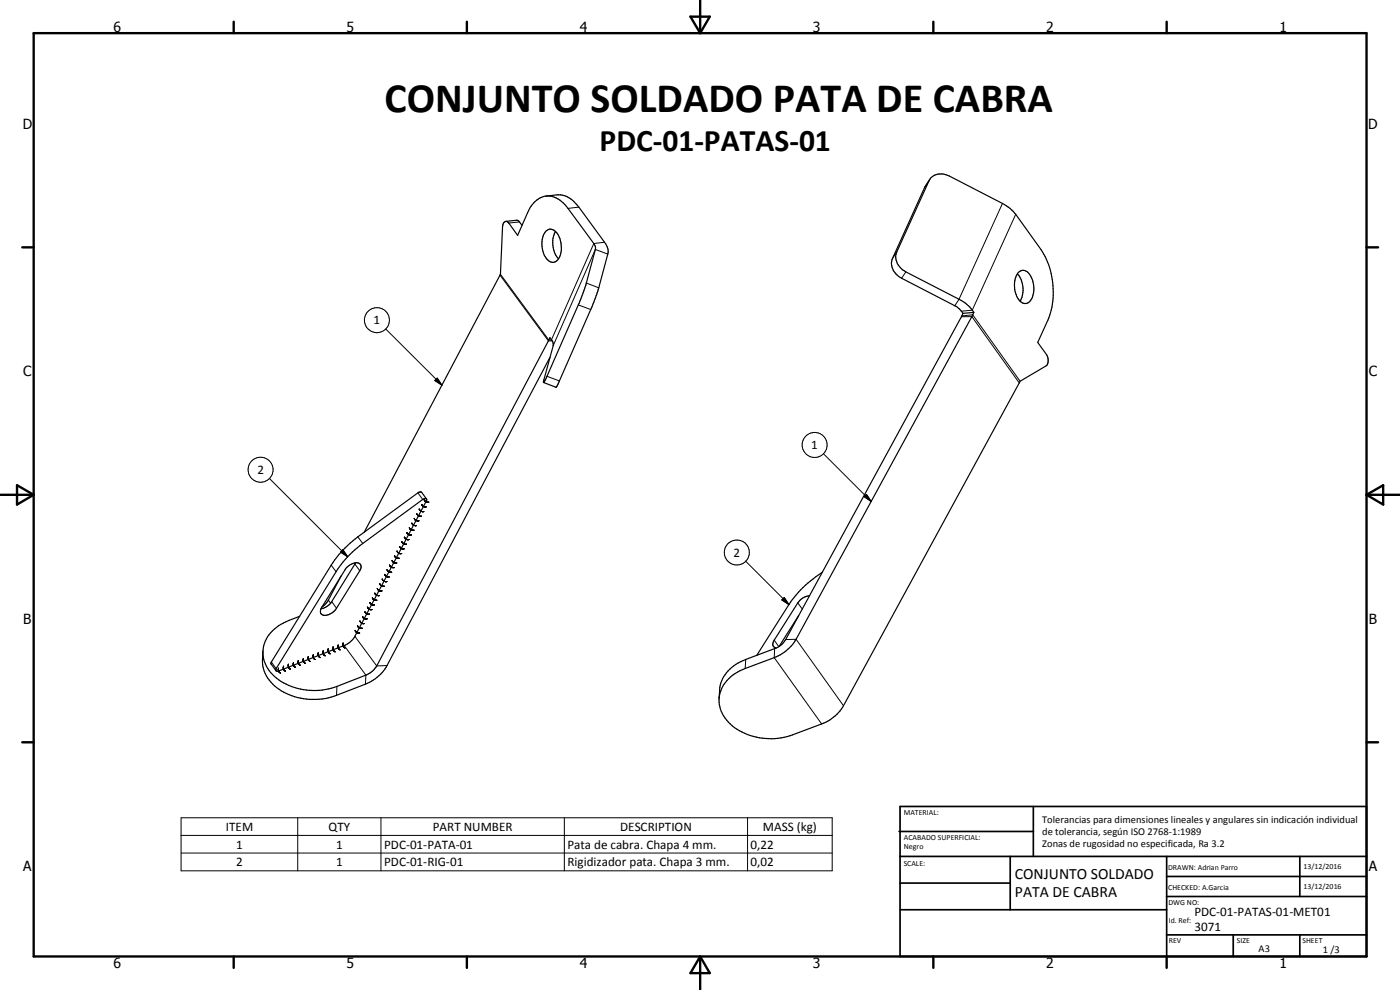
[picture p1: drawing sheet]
<svg xmlns="http://www.w3.org/2000/svg" width="420mm" height="297mm" viewBox="0 0 420 297" stroke-linecap="round" stroke-linejoin="round" font-family="sans-serif">
<g fill="none" stroke="#000" stroke-width=".35">
<path d="M163.9 58.8a9.2 9.2 0 0 1 5.3-.1 8.7 8.7 0 0 1 4.5 3.4l7.7 10.6a4 4 0 0 1 1 3.5l-3 11.2-1.2 3.3-10.9 24.9-.4 .6-3.8-1.4M279 53.8l-1.5 2.4-9.6 21.3a4.8 4.8 0 0 0 2.7 6l16.4 8.4 1 .9 1 1.2M279.2 53.5a4.6 4.6 0 0 1 5.7-.7l16 8.2 2.2 1.5 1.7 1.8 7.7 10.6a23.6 23.6 0 0 1 2 21.2l-3.1 6.6 2.7 3.7a2.74 2.74 0 0 1-.2 3.4l-7.8 4.6-53 97.4a12.4 12.4 0 0 1-6.5 5.4l-8.7 3.3a18.7 18.7 0 0 1-19.3-3.8 9.1 9.1 0 0 1 2-14.6l3-1.5 8.8-3.3a12.9 12.9 0 0 0 6.5-5.5l53.4-98.1-1.3-1.6-2.6-2-16.5-8.5a4.9 4.9 0 0 1-2.8-6zM151.8 66.4l3.4-.3 .5 .3 1 1.2M163.8 69.4a2.24 2.24 0 0 1 3.6 .9 6.8 6.8 0 0 1-.5 8.1 2.32 2.32 0 0 1-3.3-1.4 7.2 7.2 0 0 1 .2-7.6zM166.7 69.5a7.5 7.5 0 0 0 .9 8.1M289 94l-53.2 97.9a6.1 6.1 0 0 1-3.3 2.7l-8.7 3.3a11.5 11.5 0 0 0-7.8 8.4l-.2 3.4M292.3 93.7l-3.3 .3M305.3 82.2a7.4 7.4 0 0 1 .8 8.1M305.6 81.7a2.17 2.17 0 0 1 3.6 1 7 7 0 0 1-.3 7.9 2.34 2.34 0 0 1-3.6-1.3 7.3 7.3 0 0 1 .3-7.6zM163.1 114.8l.8-1.2 10.4-23.9 1.5-4.1 2.9-11.1v-.5l-.5-.9-7.7-10.6a7.1 7.1 0 0 0-7.4-3.5 8.1 8.1 0 0 0-4.8 4.9l-2.9 6.7-2.7-3.7a.88 .88 0 0 0-.9-.5 .88 .88 0 0 0-.8 .7l-.2 .9-.6 14.3-40.9 77.4M163.1 114.8l3-11.3-.2-.9-.9-1.3-51.9 98.5a6.6 6.6 0 0 1-3.3 2.8l-8.7 3.4a18.7 18.7 0 0 1-19.9-4.2 9.2 9.2 0 0 1 2.4-14.1l3-1.5 3.3-1.3"/>
<path d="M165 107.2l-48.8 92.5a12.7 12.7 0 0 1-6.5 5.6l-8.7 3.3a18.3 18.3 0 0 1-19.7-4 9.3 9.3 0 0 1-2.5-6.5l.1-2.7M128 149.7l-1.5-2h-.9l-18.2 13.4a32.8 32.8 0 0 0-8 8.5l-18 29-.1 .5 1.5 2.2M102.4 172.8l-4 7.6-1.8 1.7M104 170.3a3.5 3.5 0 0 1 4-1.1l.4 .6-.2 1.1-7.2 11.6a3.6 3.6 0 0 1-4.5 1.8l-.3-.6 .2-1.2zM104.3 167l3.7-3.3 18.9-13.8 .8-.3 .3 .2v.5l-21.5 40.6a6.2 6.2 0 0 1-3.2 2.8l-19.7 7.6a.51 .51 0 0 1-.7 0 .51 .51 0 0 1 0-.7l18.4-29.8zM106.7 168.9l-7.1 11.6a4.7 4.7 0 0 1-3.3 2.1M242.9 178.8a4.7 4.7 0 0 0-3.5 2.1l-7 11.2a1.41 1.41 0 0 0 .5 2.3M246.8 171.7a32.7 32.7 0 0 0-10 9.7l-9.7 15.2M239.7 184.7l-5.9 9.2"/>
</g>
<g fill="none" stroke="#000" stroke-width=".3">
<path d="M278.8 54.3l-1.3 1.9M155.9 66.6l-3.2 .3M173.7 62.1l-3.2 .4M181.4 72.7l-3.2 .4-12.7 28.9h-.8l-14.5-19.7M182.4 76.2l-3.7-1.4-12.7 28.9M269.1 75.6l-1.2 1.9M300.9 61l-13.1 28.8-1.3 1.9M304.8 64.3l-13 28.7-3.3 .4M115.8 98.7l16.8 16.9M150.1 82.5l14.5 19.8h1.1M173.6 91.5l3.7 1.4M176 84.9l3.7 1.5"/>
<path d="M271.9 81.6l-1.3 1.9M288.5 95h3.2l14.2 19.9M288.7 94.8l3.2-.4 14.2 20M130.5 114.2l.7-.7 1.4 2.1zM131.2 113.5l1.4 2.1-2.1-1.4zM164.2 112.9l3.7 1.4M247.1 136.1l14.3 14.4M80.8 143.6l23.5 23.4M122.1 159.8l.7 .6 .7 .1M122.8 158.4l.7 .6 .7 .1M123.6 157l.6 .6 .8 .1M124.3 155.5l.5 .6 .9 .2"/>
<path d="M125 154.1l.5 .6 .9 .2M125.4 147.9l1.5 2M125.8 152.7l.5 .6 .9 .2M126.6 151.3l.4 .6 .9 .2M127.3 149.9l.4 .6 1 .2M259.3 149l.7-.7 1.4 2.2zM99.4 169.6l1.5 1.9M102.9 164.9l1.4 2.1-2.1-1.3zM106.5 169.2l1.5 2M107.4 161.1l1.5 2M111.7 179.4l.5 .5 .9 .2M112.5 178l.6 .6 .8 .1"/>
<path d="M113.2 176.6l.7 .6 .7 .1M113.9 175.1l.5 .6 .9 .2M114.7 173.7l.4 .6 1 .2M115.4 172.3l.5 .6 .9 .2M116.2 170.9l.4 .6 .9 .2M116.9 169.5l.7 .7 .7 .1M117.7 168.1l.6 .7 .8 .1M118.4 166.8a1.28 1.28 0 0 0 1.4 .7M119.2 165.4l.6 .6 .8 .1M119.9 164l.7 .6 .7 .1M120.6 162.6l.5 .5 .9 .2M121.4 161.2l.6 .6 .8 .1"/>
<path d="M223.8 168.4l13 13M235.4 179.3l1.4 2.1-2.2-1.4zM81.4 198.6l1.5 2M85.1 199.9a1.07 1.07 0 0 0 .6 1.5M86.6 199.3v.8l.6 .7M88.1 198.8l-.1 .7 .6 .7M89.6 198.2v.9l.5 .5M91 197.6v.7l.6 .8M92.5 197l.1 1 .5 .5M94.1 196.4v1l.5 .5M95.5 195.9v.7l.6 .7M97 195.3v.7l.6 .8"/>
<path d="M98.5 194.7a1.14 1.14 0 0 0 .6 1.5M98.5 180l.7 1M99.6 180.5l1.4 2M100 194.1v1l.6 .5M101.5 193.5v.8l.6 .7M103 193v.9l.5 .5M103.3 193.7l6.5 8.9-.1 2.7M106.5 190.9l6.6 8.9 3.1-.1M106.6 189.1l.6 .8h.7M107.3 187.7l.4 .6 1 .2M108 186.4a1.13 1.13 0 0 0 1.4 .7M108.8 185l.5 .5 .9 .2"/>
<path d="M109.5 183.6l.5 .5 .9 .2M110.3 182.2l.4 .6 1 .1M111 180.8l.7 .6 .7 .1M223.8 197.9l-.2 2.7M232.4 192.1l1.3 1.9M232.5 194.6l-.1 2.7 14.2 19.9M234.6 180l.8-.7 1.4 2.1zM235.8 191.9l3.1-.1 14.2 20M239.4 180.9l1.4 1.9M83.6 200.5v.9l.6 .6M101.1 206l-.1 2.6M54.3 245.4h195.5v15.9h-195.5z"/>
<path d="M54.3 250.7h195.5M54.3 255.9h195.5M89.4 245.4v15.9M114.3 245.4v15.9M169.4 245.4v15.9M224.4 245.4v15.9"/>
<circle cx="113.1" cy="96.1" r="3.7"/>
<circle cx="244.5" cy="133.5" r="3.7"/>
<circle cx="78.2" cy="140.9" r="3.7"/>
<circle cx="221.1" cy="165.8" r="3.7"/>
</g>
<g fill="none" stroke="#000" stroke-width=".71">
<path d="M10.1 9.9h400v277.1h-400zM70.1 6.5v3.4M140.1 6.5v3.4M207.2 5h5.8l-2.9 4.9zM210.1 0v9.9M280.1 6.5v3.4M350.1 6.5v3.4M6.7 74.2h3.4M410.1 74.2h3.5M.1 148.5h10M5.1 145.6l5 2.9-5 2.9zM410.1 148.5h10"/>
<path d="M410.1 148.5l5-2.9v5.8zM6.7 222.7h3.4M410.1 222.7h3.5M70.1 287v3.4M140.1 287v3.4M210.1 287v10M210.1 287l2.9 5h-5.8zM280.1 287v3.4M350.1 287v3.4"/>
</g>
<g fill="none" stroke="#000" stroke-width=".51">
<path d="M269.8 249.5h40.3M270.1 242h140v45h-140zM270.1 257h140M303.2 257v16M310.1 242v15M350.1 257v30M390.1 257v12M270.1 265h33.1M270.1 273h80M350.1 269h60M350.1 263h60M350.1 280.5h60"/>
<path d="M370.1 280.5v6.5M390.1 280.5v6.5"/>
</g>
<path d="M131.2 113.5l1.4 2.1-2.1-1.4zM259.3 149l.7-.7 1.4 2.2zM102.9 164.9l1.4 2.1-2.1-1.3zM235.4 179.3l1.4 2.1-2.2-1.4z" fill="#000"/>
<text font-size="12.6" x="115.4" y="33.5">CONJUNTO SOLDADO PATA DE CABRA</text>
<text font-size="9.4" x="179.9" y="45.3">PDC-01-PATAS-01</text>
<g font-size="4.7">
<text x="304.6" y="263.8">CONJUNTO SOLDADO</text>
<text x="304.6" y="269.2">PATA DE CABRA</text>
</g>
<g font-size="4.2">
<text x="34" y="9.6">6</text>
<text x="104" y="9.6">5</text>
<text x="174" y="9.6">4</text>
<text x="244" y="9.6">3</text>
<text x="314" y="9.6">2</text>
<text x="384" y="9.6">1</text>
<text x="6.8" y="38.7">D</text>
<text x="410.6" y="38.7">D</text>
<text x="7" y="112.9">C</text>
<text x="410.8" y="112.9">C</text>
<text x="7" y="187.1">B</text>
<text x="410.8" y="187.1">B</text>
<text x="7" y="261.4">A</text>
<text x="410.8" y="261.4">A</text>
<text x="34" y="290.4">6</text>
<text x="104" y="290.4">5</text>
<text x="174" y="290.4">4</text>
<text x="244" y="290.4">3</text>
<text x="314" y="290.4">2</text>
<text x="384" y="290.4">1</text>
</g>
<g font-size="3.9">
<text x="112.1" y="97.3">1</text>
<text x="243.5" y="134.8">1</text>
<text x="77.2" y="142.2">2</text>
<text x="220.2" y="167">2</text>
<text x="67.8" y="249.3">ITEM</text>
<text x="98.6" y="249.3">QTY</text>
<text x="129.9" y="249.3">PART NUMBER</text>
<text x="186.1" y="249.3">DESCRIPTION</text>
<text x="229" y="249.4">MASS (kg)</text>
<text x="70.9" y="254.6">1</text>
<text x="100.9" y="254.6">1</text>
<text x="115.3" y="254.6">PDC-01-PATA-01</text>
<text x="170.3" y="254.7">Pata de cabra. Chapa 4 mm.</text>
<text x="225.2" y="254.6">0,22</text>
<text x="70.9" y="259.9">2</text>
<text x="100.9" y="259.9">1</text>
<text x="115.3" y="259.9">PDC-01-RIG-01</text>
<text x="170.3" y="260">Rigidizador pata. Chapa 3 mm.</text>
<text x="225.2" y="259.9">0,02</text>
<text x="358.5" y="275">PDC-01-PATAS-01-MET01</text>
<text x="358.5" y="279.4">3071</text>
</g>
<g font-size="3.1">
<text x="312.7" y="246.8">Tolerancias para dimensiones lineales y angulares sin indicación individual</text>
<text x="312.7" y="250.4">de tolerancia, según ISO 2768-1:1989</text>
<text x="312.7" y="254">Zonas de rugosidad no especificada, Ra 3.2</text>
<text x="377.7" y="285.6">A3</text>
<text x="397" y="285.9">1 /3</text>
</g>
<g font-size="2.4">
<text x="271.2" y="244.4">MATERIAL:</text>
<text x="271.3" y="252">ACABADO SUPERFICIAL:</text>
<text x="271.3" y="254.6">Negro</text>
<text x="271.2" y="259.7">SCALE:</text>
<text x="350.6" y="261">DRAWN: Adrian Parro</text>
<text x="391.2" y="260.6">13/12/2016</text>
<text x="350.6" y="267">CHECKED: A.Garcia</text>
<text x="391.2" y="266.7">13/12/2016</text>
<text x="350.6" y="271.4">DWG NO:</text>
<text x="350.8" y="276.9">Id. Ref:</text>
<text x="350.8" y="282.8">REV</text>
<text x="371.2" y="282.9">SIZE</text>
<text x="390.9" y="282.9">SHEET</text>
</g>
</svg>
